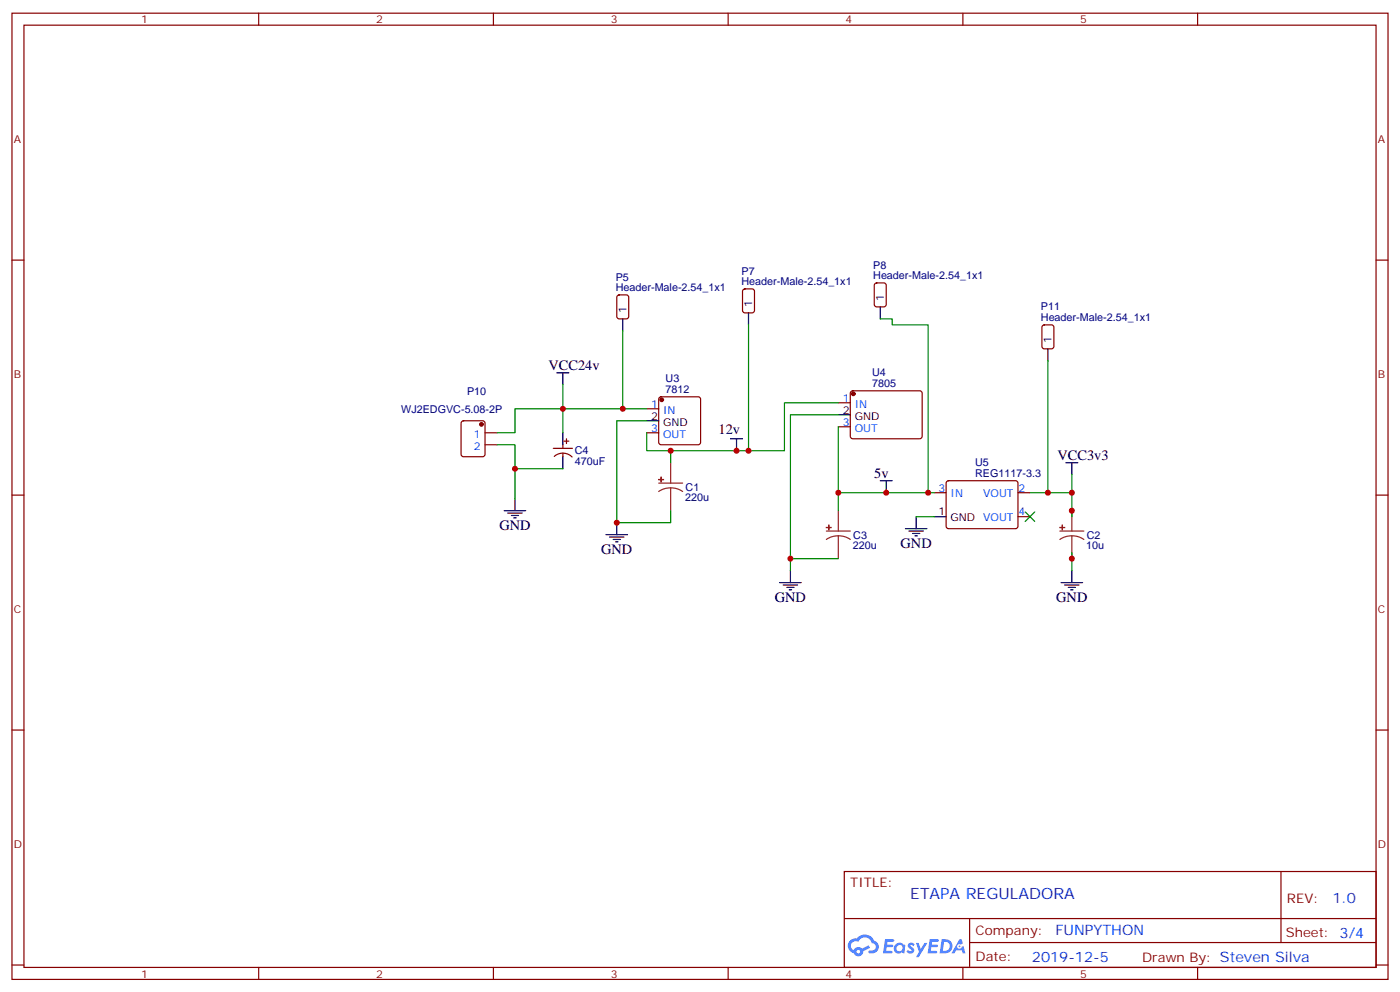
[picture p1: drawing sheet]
<svg xmlns="http://www.w3.org/2000/svg" width="412mm" height="292mm" viewBox="0 0 412 292" stroke-linecap="round" stroke-linejoin="round" font-family="sans-serif">
<g fill="none" stroke="#870000" stroke-width=".35">
<path d="M3.5 3.9h405.4v284.3h-405.4zM7.1 7.4h398.2v277.3h-398.2zM76.2 3.9v3.5M145.3 3.9v3.5M214.5 3.9v3.5M283.6 3.9v3.5M352.8 3.9v3.5M3.5 76.6h3.6M405.3 76.6h3.6M3.5 145.7h3.6M405.3 145.7h3.6M3.5 214.8h3.6"/>
<path d="M405.3 214.8h3.6M248.7 256.5h156.6v28.2h-156.6zM377.3 256.5v20.9M248.7 270.3h156.5M285.6 277.4h119.6M285.6 270.3v14.1M3.5 284h3.6M76.2 284.7v3.5M145.3 284.7v3.5M214.5 284.7v3.5M283.6 284.7v3.5M352.8 284.7v3.5"/>
<path d="M405.3 284h3.6"/>
</g>
<g fill="#5487ff">
<path d="M267.7 277.6a1.22 1.22 0 0 1 1.7 .3l-.4 .6a.47 .47 0 0 0-.3-.4 .47 .47 0 0 0-.5 .2l.1 .2a1.14 1.14 0 0 1 .8 1.8 1.14 1.14 0 0 1-1.9-.1l-.2-.1 .5-.6 .7 .4a.29 .29 0 0 0 .3-.2 .29 .29 0 0 0-.2-.3 1.04 1.04 0 0 1-.6-1.8z"/>
<path d="M260.7 276.4h2.4l.3 .2-.2 .5h-1.8l-.1 .9h1.5l.3 .4-.3 .3h-1.6l-.2 1.1 1.7 .1 .2 .3-.2 .3-2.6 .1z"/>
<path d="M273.8 276.4h2.4l.3 .2-.1 .5h-1.8l-.2 .9h1.6l.3 .4-.4 .3h-1.6l-.1 1.1 1.7 .1 .2 .3-.2 .3h-2.6z"/>
<path d="M282.6 276.4h.7l.3 1.3-.6 .3a.69 .69 0 0 0-1 .2 .69 .69 0 0 0 .4 1 .69 .69 0 0 0 .9-.6l.5-.3 .6 2.2h-.8l-.2-.8h-1.8l-.5 .8h-.8z"/>
<path d="M269.8 277.5h.8l.6 1.8 1.1-1.8h.9l-2.6 4.2h-.8l.9-1.6z"/>
<path d="M277.4 276.4l-.6 4.2h1.3a2.11 2.11 0 0 0 2.5-2.2 2.11 2.11 0 0 0-2.5-2zM278.1 277.1a1.39 1.39 0 0 1 1.7 1.5 1.39 1.39 0 0 1-1.8 1.2h-.3z"/>
<path d="M263.7 278a1.54 1.54 0 0 0-.1 2.2 1.54 1.54 0 0 0 2.2 .1l.6 .3 .3-2.3-.2-.3h-.4a1.49 1.49 0 0 0-2.4 0zM264 279a.94 .94 0 0 1 1.8 0 .94 .94 0 0 1-1.8 0z"/>
<path d="M250.4 276.8a2.18 2.18 0 0 0 1.1 3.7 1.44 1.44 0 0 0 1.6 .9 1.44 1.44 0 0 0 1.2-1.5l2-1-.5-.7-1.9 1a1.47 1.47 0 0 0-2.4 .4 1.39 1.39 0 0 1-.7-1.9 1.39 1.39 0 0 1 2-.5 2.12 2.12 0 0 1 2.2-1.3 2.12 2.12 0 0 1 1.9 1.7 1.14 1.14 0 0 1 1.1 1.4 1.14 1.14 0 0 1-1.7 .7 .43 .43 0 0 0-.5 .4 .43 .43 0 0 0 .4 .5 1.98 1.98 0 0 0 2.5-1.3 1.98 1.98 0 0 0-1.2-2.5 3.1 3.1 0 0 0-5.3-.7l-.9 .1zM252.3 280.1a.55 .55 0 0 1 1.1 0 .55 .55 0 0 1-1.1 0z"/>
<circle cx="282.6" cy="278.5" r=".26"/>
</g>
<g fill="none" stroke="#870000" stroke-width=".35">
<path d="M181.9 87l.5-.2h2.1l.7 .4v5.9l-.5 .7h-2.3l-.7-.4v-5.9zM219 85.2l.4-.2h2.1l.7 .5v5.9l-.4 .6-2.4 .1-.6-.5-.1-5.9zM257.8 83.5l.4-.2h2.1l.7 .4 .1 5.9-.5 .7h-2.4l-.6-.5-.1-5.8zM307.2 95.8l.4-.2h2.1l.7 .4v6l-.4 .6-2.4 .1-.6-.5-.1-5.9zM194.3 117l.4-.2h11l.5 .2 .2 .5v12.7l-.3 .5-.4 .2h-11l-.5-.3-.2-.4v-12.7zM246.9 118.5h3.6M250.7 115.2l.5-.2 20 .1 .4 .6v13l-.7 .4h-20l-.4-.7v-12.7zM136.1 124l.4-.2h5.7l.6 .5 .1 9.4-.5 .7h-5.9l-.6-.5-.1-9.4zM142.9 127.4h3.5M142.9 130.9h3.5M163 131.9h5.6M163.3 134.3a3.8 3.8 0 0 1 5.2 .2"/>
<path d="M165.8 130.9v1M165.8 133.3v1.1M166.2 129.8h1.4M166.9 129.1v1.4M190.5 120.3h3.5M190.5 127.4h3.5M246.9 125.6h3.6M275.2 145h3.5M278.9 141.7l.5-.2h20l.5 .7-.1 12.9-.6 .5-20.1-.1-.4-.6v-12.7zM299.9 145h3.5M299.9 152h3.5"/>
</g>
<g fill="#870000" stroke="#870000" stroke-width=".35">
<circle cx="194.9" cy="117.7" r=".53"/>
<circle cx="251.4" cy="115.9" r=".53"/>
<circle cx="141.8" cy="124.9" r=".53"/>
</g>
<g fill="none" stroke="#000" stroke-width=".35">
<path d="M183.4 93.8v3.6M220.5 92.1v3.5M259.3 90.3v3.5M164 109.7h3.6M165.8 109.7v3.5M308.7 102.7v3.5M165.8 127.4v3.5M165.8 134.4v3.5M190.5 123.8h3.5M215.2 129.1h3.5M217 129.1v3.5M246.9 122.1h3.6"/>
<path d="M314 136.2h3.5M315.7 136.2v3.5M148.5 150.3h6.4M149.6 151h4.2M150.6 151.7h2.2M151.3 152.4h.7M151.7 146.8v3.5M178.5 157.3h6.4M179.6 158h4.2M180.6 158.8h2.1M181.3 159.5h.7M181.7 153.8v3.5"/>
<path d="M259.3 141.5h3.5M261.1 141.5v3.5M266.7 155.6h6.3M267.8 156.3h4.2M268.8 157h2.1M269.5 157.7h.7M269.9 152v3.6M275.2 152h3.5M229.7 171.4h6.3M230.7 172.2h4.2M231.8 172.9h2.1M232.5 173.6h.7"/>
<path d="M232.8 167.9v3.5M312.6 171.4h6.3M313.6 172.2h4.3M314.7 172.9h2.1M315.4 173.6h.7M315.7 167.9v3.5"/>
</g>
<g fill="#8c2424" stroke="#8c2424" stroke-width=".35">
<path d="M243.4 155.2l1.4 .1z"/>
<path d="M244.1 154.5l.1 1.4z"/>
<path d="M194 141.1h1.4z"/>
<path d="M194.7 140.4l.1 1.4z"/>
<path d="M312.2 155.2l1.4 .1z"/>
<path d="M312.9 154.5v1.4z"/>
</g>
<g fill="none" stroke="#8c2424" stroke-width=".35">
<path d="M197.6 136.2v6M194 142.2h7.1M197.6 143.6l1.8 .2 1.7 .8M197.6 143.6l-1.9 .2-1.7 .8M197.6 143.6v6.7M243.4 156.3h7.1M246.9 157.7l1.9 .2 1.7 .9M246.9 157.7l-1.8 .2-1.7 .9M246.9 150.3v6M246.9 157.7v6.7M312.2 156.3h7.1M315.7 157.7l1.9 .2 1.7 .9"/>
<path d="M315.7 157.7l-1.8 .2-1.7 .9M315.7 150.3v6M315.7 157.7v6.7"/>
</g>
<g fill="none" stroke="#008700" stroke-width=".35">
<path d="M183.4 97.4v22.9M220.5 95.6v37M259.3 93.8h3.5v1.8h10.6v49.4M165.8 113.2v14.2M246.9 118.5h-15.8v14.1h-40.6v-5.2M308.7 106.2v38.8M146.4 130.9h5.3v15.9M151.7 137.9h14.1M190.5 120.3h-38.8v7.1h-5.3M190.5 123.8h-8.8v30h15.9v-3.5M197.6 132.6v3.6M246.9 122.1h-14.1v45.8"/>
<path d="M246.9 125.6v19.4h28.3M315.7 139.7v5.3h-12.3M246.9 145v5.3M269.9 152h5.3M315.7 145v7M232.8 164.4h14.1M315.7 162.6v5.3"/>
</g>
<g fill="#c00">
<circle cx="315.7" cy="150.3" r=".88"/>
<circle cx="315.7" cy="164.4" r=".88"/>
<circle cx="246.9" cy="145" r=".88"/>
<circle cx="273.4" cy="145" r=".88"/>
<circle cx="183.4" cy="120.3" r=".88"/>
<circle cx="181.7" cy="153.8" r=".88"/>
<circle cx="315.7" cy="145" r=".88"/>
<circle cx="232.8" cy="164.4" r=".88"/>
<circle cx="151.7" cy="137.9" r=".88"/>
<circle cx="165.8" cy="120.3" r=".88"/>
<circle cx="217" cy="132.6" r=".88"/>
<circle cx="261.1" cy="145" r=".88"/>
<circle cx="197.6" cy="132.6" r=".88"/>
<circle cx="220.5" cy="132.6" r=".88"/>
<circle cx="308.7" cy="145" r=".88"/>
</g>
<path d="M302 150.6l2.8 2.9zM304.8 150.6l-2.8 2.9z" fill="#c00" stroke="#008700" stroke-width=".35"/>
<text font-size="4.6" fill="#00f" x="268.1" y="264.6">ETAPA REGULADORA</text>
<g font-size="4.2">
<text x="161.6" y="109">VCC24v</text>
<text x="211.7" y="127.7">12v</text>
<text x="311.5" y="135.5">VCC3v3</text>
<text x="257.5" y="140.8">5v</text>
<text x="147.1" y="155.9">GND</text>
<text x="265.3" y="161.2">GND</text>
<text x="177.1" y="163">GND</text>
<text x="228.2" y="177.1">GND</text>
<text x="311.1" y="177.1">GND</text>
</g>
<g font-size="4.2" fill="#00f">
<text x="392.5" y="265.7">1.0</text>
<text x="310.9" y="275.3">FUNPYTHON</text>
<text x="304" y="283.1">2019-12-5</text>
</g>
<g font-size="3.9" fill="#800">
<text x="250.5" y="261.1">TITLE:</text>
<text x="379.1" y="265.7">REV:</text>
<text x="287.4" y="275.3">Company:</text>
<text x="378.7" y="275.9">Sheet: 3/4</text>
<text x="287.4" y="282.9">Date:</text>
<text x="336.4" y="283">Drawn By: Steven Silva</text>
</g>
<g font-size="3.2" fill="#800">
<text x="41.6" y="6.9">1</text>
<text x="110.8" y="6.9">2</text>
<text x="179.9" y="6.9">3</text>
<text x="249.1" y="6.9">4</text>
<text x="318.2" y="6.9">5</text>
<text x="4.1" y="42">A</text>
<text x="405.9" y="42">A</text>
<text x="4.1" y="111.1">B</text>
<text x="405.9" y="111.1">B</text>
<text x="4.1" y="180.3">C</text>
<text x="405.9" y="180.3">C</text>
<text x="4.1" y="249.4">D</text>
<text x="405.9" y="249.4">D</text>
<text x="41.6" y="287.7">1</text>
<text x="110.8" y="287.7">2</text>
<text x="179.9" y="287.7">3</text>
<text x="249.1" y="287.7">4</text>
<text x="318.2" y="287.7">5</text>
</g>
<g font-size="3.2" fill="#000080">
<text x="181.4" y="82.5">P5</text>
<text x="218.4" y="84">Header-Male-2.54_1x1</text>
<text x="218.4" y="80.8">P7</text>
<text x="257.2" y="82.2">Header-Male-2.54_1x1</text>
<text x="257.2" y="79">P8</text>
<text x="181.4" y="85.7">Header-Male-2.54_1x1</text>
<text x="306.6" y="94.5">Header-Male-2.54_1x1</text>
<text x="306.6" y="91.4">P11</text>
<text x="196.1" y="112.5">U3</text>
<text x="256.9" y="113.9">7805</text>
<text x="256.9" y="110.8">U4</text>
<text x="137.6" y="116.2">P10</text>
<text x="196.1" y="115.7">7812</text>
<text x="118.2" y="121.5">WJ2EDGVC-5.08-2P</text>
<text x="169.3" y="136.9">470uF</text>
<text x="169.3" y="133.7">C4</text>
<text x="287.2" y="137.2">U5</text>
<text x="287.2" y="140.4">REG1117-3.3</text>
<text x="201.8" y="147.5">220u</text>
<text x="202" y="144.4">C1</text>
<text x="251.2" y="161.7">220u</text>
<text x="251.4" y="158.5">C3</text>
<text x="320" y="161.7">10u</text>
<text x="320.1" y="158.5">C2</text>
</g>
<g font-size="3.2">
<text x="260.3" y="88.5" transform="rotate(-90 260.3 88.5)">1</text>
<text x="184.5" y="92.1" transform="rotate(-90 184.5 92.1)">1</text>
<text x="221.5" y="90.3" transform="rotate(-90 221.5 90.3)">1</text>
<text x="309.7" y="100.9" transform="rotate(-90 309.7 100.9)">1</text>
<text x="191.8" y="123.5">2</text>
<text x="195.3" y="125.2">GND</text>
<text x="248.3" y="121.7">2</text>
<text x="251.8" y="123.5">GND</text>
<text x="276.5" y="151.7">1</text>
<text x="280" y="153.5">GND</text>
</g>
<g font-size="3.2" fill="#00f">
<text x="191.8" y="119.9">1</text>
<text x="248.3" y="118.2">1</text>
<text x="251.8" y="119.9">IN</text>
<text x="195.3" y="121.7">IN</text>
<text x="248.3" y="125.2">3</text>
<text x="139.6" y="128.8">1</text>
<text x="191.8" y="127">3</text>
<text x="195.3" y="128.8">OUT</text>
<text x="251.8" y="127">OUT</text>
<text x="139.6" y="132.3">2</text>
<text x="276.5" y="144.6">3</text>
<text x="280" y="146.4">IN</text>
<text x="289.6" y="146.4">VOUT</text>
<text x="300" y="144.6">2</text>
<text x="289.6" y="153.5">VOUT</text>
<text x="300" y="151.7">4</text>
</g>
</svg>
